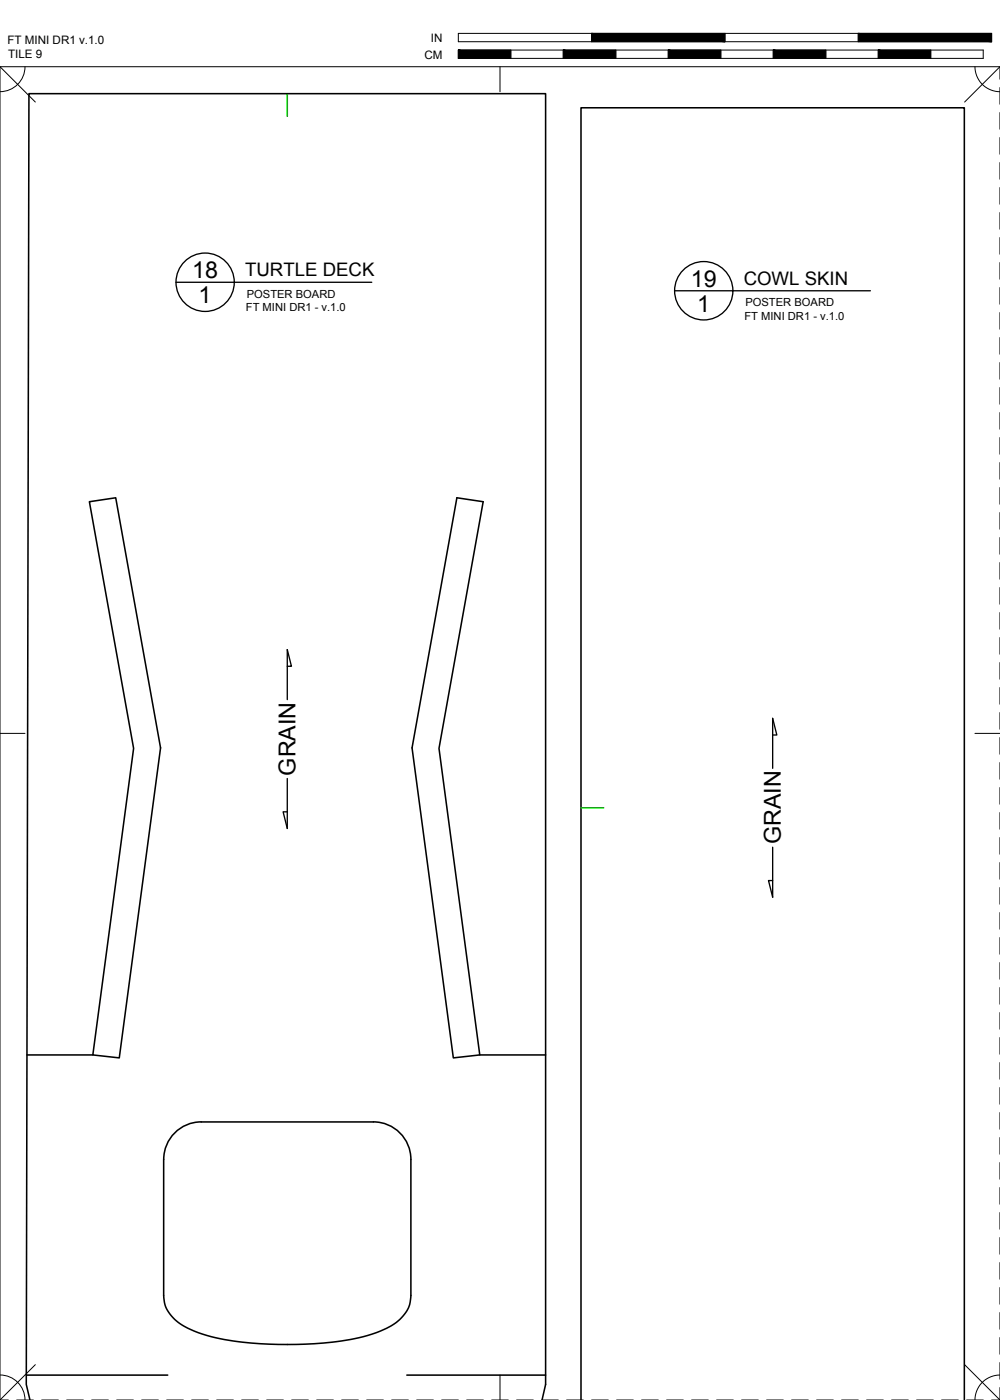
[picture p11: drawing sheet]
<svg xmlns="http://www.w3.org/2000/svg" width="190mm" height="267mm" viewBox="0 0 190 267" stroke-linecap="round" stroke-linejoin="round" font-family="sans-serif">
<!-- layer: 05 REFERENCE -->
<path d="M54.7 17.8v4.4M110.7 153.9h4.3" fill="none" stroke="#0f0" stroke-width=".3"/>
<!-- layer: 01 CUT -->
<path d="M17 95.6l5-.8 8.6 47.7-7.9 59-5-.5 7.8-58.4zM87 94.8l5 .8-8.4 47 7.8 58.4-5 .5-7.9-59zM5.1 201h12.6M33.6 215.5a7 7 0 0 1 4.7-1.8h32.8a7.1 7.1 0 0 1 7.2 7.2v25.9a6.2 6.2 0 0 1-3.1 5.4 26.7 26.7 0 0 1-11.9 3.5 68 68 0 0 1-23.9-1.3 12.7 12.7 0 0 1-7-4 5.6 5.6 0 0 1-1.2-3.6v-25.9a7.1 7.1 0 0 1 2.4-5.4zM91.4 201h12.5M5 262h27M5.7 266.7l-.7-3 .5-245.9h98.4v245.9l-.6 3M77.5 262h26.4M110.7 266.7v-246.2h73v246.2" fill="none" stroke="#000" stroke-width=".3"/>
<!-- layer: 23 NOTES -->
<g fill="none" stroke="#000" stroke-width=".25">
<path d="M33.5 53.8h37.3M128.5 55.4h37.3M54.7 126.9h.8l-.8-3.1v9.5M54.7 148.3v9.5l-.8-3.1h.8M147.2 140h.8l-.8-3.2v9.6M147.2 161.4v9.5l-.8-3.2h.8"/>
<circle cx="39.1" cy="53.8" r="5.6"/>
<circle cx="134.1" cy="55.4" r="5.6"/>
</g>
<!-- layer: 22 TILED -->
<g fill="none" stroke="#000" stroke-width=".19">
<path d="M0 12.7l6.7 6.7M4.8 12.7a4.8 4.8 0 0 1-4.8 4.8M87.3 6.4h101.6v1.5h-101.6zM87.3 9.5h100v1.6h-100zM95.2 12.7v4.8M97.3 9.5v1.6M107.3 9.5v1.6M112.7 6.4v1.5M117.3 9.5v1.6M127.3 9.5v1.6M137.3 9.5v1.6M138.1 6.4v1.5"/>
<path d="M147.3 9.5v1.6M157.3 9.5v1.6M163.5 6.4v1.5M167.3 9.5v1.6M177.3 9.5v1.6M185.7 12.7a4.8 4.8 0 0 0 4.8 4.8M190.5 15.1v-2.4h-190.5v254M190.5 12.7l-6.7 6.7M190.5 16.7v3.2M190.5 21.4v3.2M190.5 26.2v3.2M190.5 31v3.1"/>
<path d="M190.5 35.7v3.2M190.5 40.5v3.2M190.5 45.3v3.1M190.5 50v3.2M190.5 54.8v3.2M190.5 59.5v3.2M190.5 64.3v3.2M190.5 69.1v3.1M190.5 73.8v3.2M190.5 78.6v3.2M190.5 83.4v3.1M190.5 88.1v3.2"/>
<path d="M190.5 92.9v3.2M190.5 97.6v3.2M190.5 102.4v3.2M190.5 107.2v3.1M190.5 111.9v3.2M190.5 116.7v3.2M0 139.7h4.8M185.7 139.7h4.8M190.5 121.5v3.1M190.5 126.2v3.2M190.5 131v3.2M190.5 135.7v3.2"/>
<path d="M190.5 140.5v3.2M190.5 145.3v3.1M190.5 150v3.2M190.5 154.8v3.2M190.5 159.6v3.1M190.5 164.3v3.2M190.5 169.1v3.2M190.5 173.8v3.2M190.5 178.6v3.2M190.5 183.4v3.1M190.5 188.1v3.2M190.5 192.9v3.2"/>
<path d="M190.5 197.7v3.1M190.5 202.4v3.2M190.5 207.2v3.2M190.5 211.9v3.2M190.5 216.7v3.2M190.5 221.5v3.1M190.5 226.2v3.2M190.5 231v3.2M190.5 235.8v3.1M6.7 260l-6.7 6.7M183.8 260l6.7 6.7M190.5 240.5v3.2"/>
<path d="M190.5 245.3v3.2M190.5 250v3.2M190.5 254.8v3.2M190.5 259.6v3.1M0 266.7h1.6M0 261.9a4.8 4.8 0 0 1 4.8 4.8M3.2 266.7h3.1M7.9 266.7h3.2M12.7 266.7h3.2M17.5 266.7h3.1M22.2 266.7h3.2M27 266.7h3.2"/>
<path d="M31.7 266.7h3.2M36.5 266.7h3.2M41.3 266.7h3.1M46 266.7h3.2M50.8 266.7h3.2M55.6 266.7h3.1M60.3 266.7h3.2M65.1 266.7h3.2M69.8 266.7h3.2M74.6 266.7h3.2M79.4 266.7h3.1M84.1 266.7h3.2"/>
<path d="M88.9 266.7h3.2M93.7 266.7h3.1M95.2 261.9v4.8M98.4 266.7h3.2M103.2 266.7h3.2M107.9 266.7h3.2M112.7 266.7h3.2M117.5 266.7h3.1M122.2 266.7h3.2M127 266.7h3.2M131.8 266.7h3.1M136.5 266.7h3.2"/>
<path d="M141.3 266.7h3.2M146 266.7h3.2M150.8 266.7h3.2M155.6 266.7h3.1M160.3 266.7h3.2M165.1 266.7h3.2M169.9 266.7h3.1M174.6 266.7h3.2M179.4 266.7h3.2M184.1 266.7h3.2M188.9 266.7h1.6M190.5 261.9a4.8 4.8 0 0 0-4.8 4.8"/>
<path d="M190.5 264.3v2.4"/>
</g>
<g fill="#000" stroke="#000" stroke-width=".19">
<path d="M87.3 9.5l10 1.6v-1.6zM87.3 9.5l10 1.6h-10z"/>
<path d="M107.3 9.5l10 1.6v-1.6zM107.3 9.5l10 1.6h-10z"/>
<path d="M127.3 9.5l10 1.6v-1.6zM127.3 9.5l10 1.6h-10z"/>
<path d="M112.7 6.4l25.4 1.5v-1.5zM112.7 6.4l25.4 1.5h-25.4z"/>
<path d="M147.3 9.5l10 1.6v-1.6zM147.3 9.5l10 1.6h-10z"/>
<path d="M167.3 9.5l10 1.6v-1.6zM167.3 9.5l10 1.6h-10z"/>
<path d="M163.5 6.4l25.4 1.5v-1.5zM163.5 6.4l25.4 1.5h-25.4z"/>
</g>
<g font-size="4.4">
<text x="36.6" y="53">18</text>
<text x="37.8" y="57.7">1</text>
<text x="131.6" y="54.6">19</text>
<text x="132.8" y="59.4">1</text>
<text x="56.3" y="147.8" transform="rotate(-90 56.3 147.8)">GRAIN</text>
<text x="148.8" y="160.8" transform="rotate(-90 148.8 160.8)">GRAIN</text>
</g>
<g font-size="3.5">
<text x="46.7" y="52.7">TURTLE DECK</text>
<text x="141.7" y="54.3">COWL SKIN</text>
</g>
<g font-size="2.2">
<text x="1.4" y="8.4">FT MINI DR1 v.1.0</text>
<text x="1.5" y="11.1">TILE 9</text>
<text x="80.8" y="11.1">CM</text>
<text x="82.1" y="8">IN</text>
</g>
<g font-size="2.1">
<text x="46.8" y="59.2">FT MINI DR1 - v.1.0</text>
<text x="47" y="56.7">POSTER BOARD</text>
<text x="142" y="58.3">POSTER BOARD</text>
<text x="141.8" y="60.9">FT MINI DR1 - v.1.0</text>
</g>
</svg>
